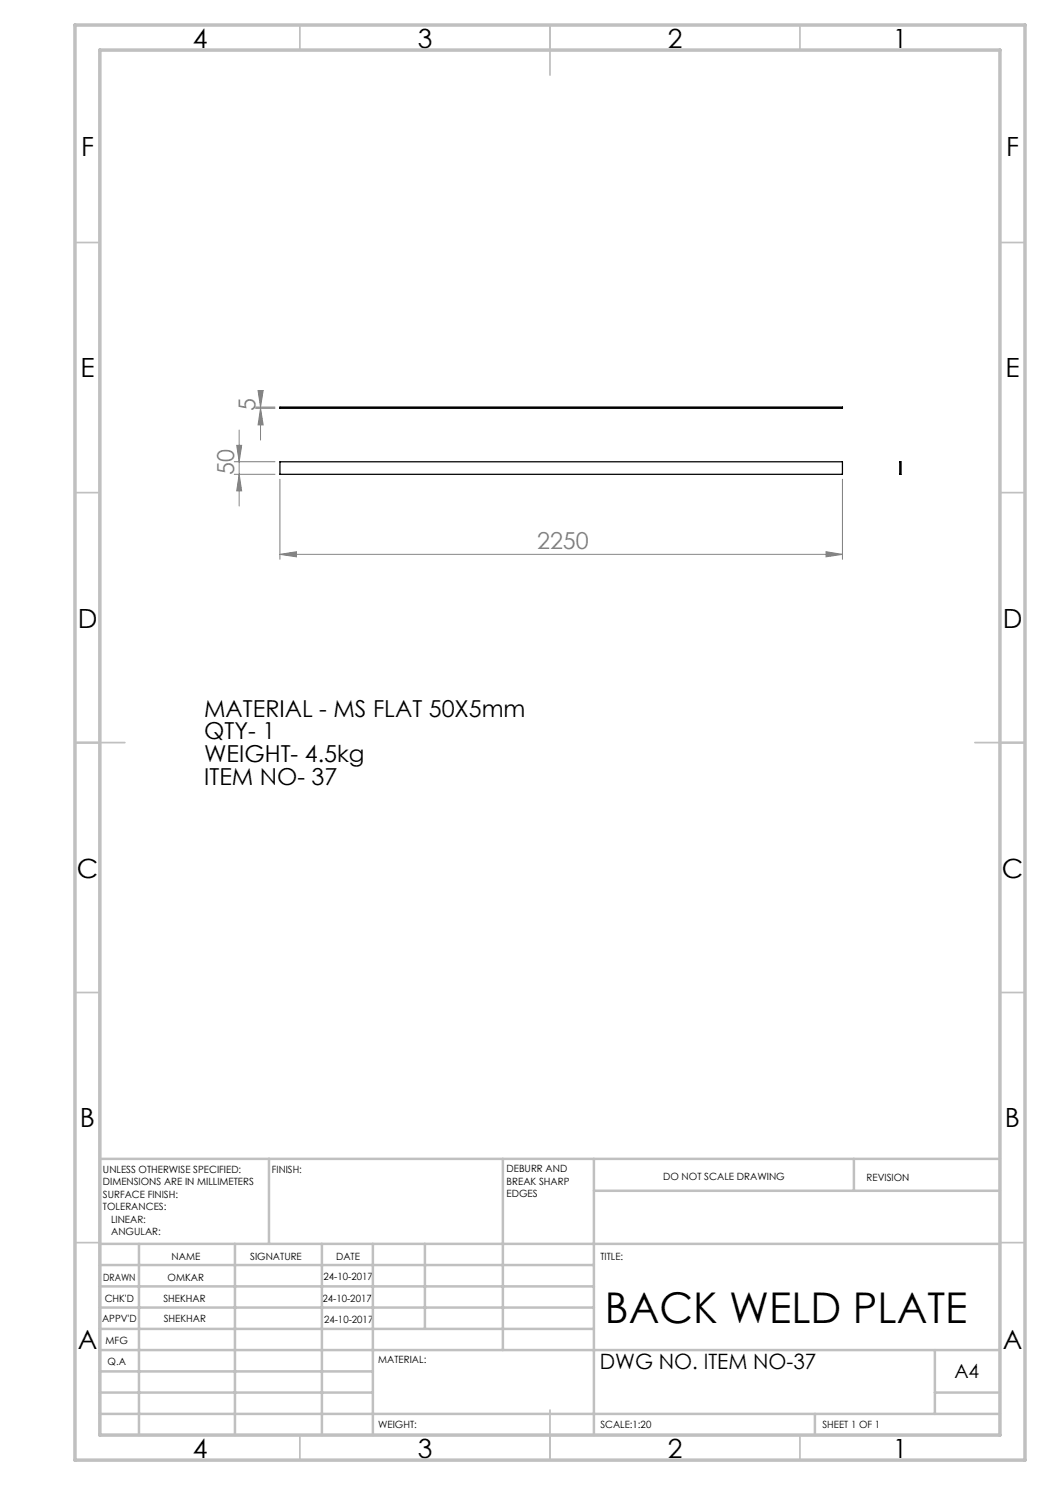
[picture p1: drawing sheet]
<svg xmlns="http://www.w3.org/2000/svg" width="210mm" height="297mm" viewBox="0 0 210 297" stroke-linecap="round" stroke-linejoin="round" font-family="sans-serif">
<g fill="none" stroke="#808080" stroke-width=".2">
<path d="M51.6 78.1h1l-.5 3.3zM52.1 78.3v9.7M46.8 92.4h8.2M46.8 94.9h8.2M47.3 89.1h1l-.5 3.3zM47.8 86v15.2M47.8 94.9l.5 3.3h-1zM51.1 81.7h3.9M51.1 81.4h3.9M52.1 81.7l.5 3.3h-1zM56 95.8v16.1M168.5 95.8v16.1"/>
<path d="M56 110.9l3.3-.6v1.1zM56 110.9h112.5M165.2 110.3l3.3 .6-3.3 .5z"/>
</g>
<g fill="none" stroke="#c0c0c0" stroke-width=".35">
<path d="M60 5v5M110 5v10M160 5v5M15 48.5h5M200 48.5h5M15 98.5h5M200 98.5h5M15 148.5h10M195 148.5h10M15 198.5h5M200 198.5h5M15 248.5h5"/>
<path d="M200 248.5h5M60 287v5M110 282v10M160 287v5"/>
</g>
<g fill="none" stroke="#c0c0c0" stroke-width=".5">
<path d="M53.8 231.8v17M100.6 231.8v38.2M118.8 231.8v55.2M118.8 238.2h81.2M170.8 231.8v6.4M200 231.8h-180v55.2M20 248.8h180M20 257.3h98.8M20 253h98.8M27.8 248.8v38.2M47 248.8v38.2M64.4 248.8v38.2"/>
<path d="M74.6 248.8v38.2M85 248.8v17M20 265.8h98.8M20 261.5h98.8M20 278.5h54.6M20 274.3h54.6M20 270h180M187 278.5h13M187 270v12.8M20 282.8h180M163 282.8v4.2"/>
</g>
<path d="M15 5h190v287h-190zM20 10h180v277h-180z" fill="none" stroke="#c0c0c0" stroke-width=".7"/>
<g fill="#808080">
<path d="M56 110.9l3.3-.6v1.1zM165.2 110.3l3.3 .6-3.3 .5z"/>
<path d="M52.1 81.7l.5 3.3h-1zM51.6 78.1h1l-.5 3.3z"/>
<path d="M47.3 89.1h1l-.5 3.3zM47.8 94.9l.5 3.3h-1z"/>
</g>
<path d="M56 92.4h112.5v2.5h-112.5zM56 81.4h112.5v.3h-112.5zM180 92.4h.2v2.5h-.2z" fill="none" stroke="#000" stroke-width=".25"/>
<text font-size="8.5" x="121" y="264.5">BACK WELD PLATE</text>
<g font-size="5.3">
<text x="38.5" y="9.5">4</text>
<text x="83.5" y="9.5">3</text>
<text x="133.6" y="9.5">2</text>
<text x="178.6" y="9.5">1</text>
<text x="16.2" y="31.3">F</text>
<text x="201.2" y="31.3">F</text>
<text x="16.1" y="75.5">E</text>
<text x="201.1" y="75.5">E</text>
<text x="15.5" y="125.5">D</text>
<text x="200.5" y="125.5">D</text>
<text x="15.4" y="175.5">C</text>
<text x="200.4" y="175.5">C</text>
<text x="16" y="225.5">B</text>
<text x="201" y="225.5">B</text>
<text x="15.5" y="269.8">A</text>
<text x="200.5" y="269.8">A</text>
<text x="38.5" y="291.5">4</text>
<text x="83.5" y="291.5">3</text>
<text x="133.6" y="291.5">2</text>
<text x="178.6" y="291.5">1</text>
</g>
<g font-size="4.7" fill="#808080">
<text x="51.1" y="82.1" transform="rotate(-90 51.1 82.1)">5</text>
<text x="46.8" y="95" transform="rotate(-90 46.8 95)">50</text>
<text x="107.4" y="109.8">2250</text>
</g>
<g font-size="4.7">
<text x="40.8" y="143.3">MATERIAL - MS FLAT 50X5mm</text>
<text x="40.8" y="147.9">QTY- 1</text>
<text x="40.8" y="152.4">WEIGHT- 4.5kg</text>
<text x="40.8" y="156.9">ITEM NO- 37</text>
</g>
<text font-size="4.2" x="120" y="273.8">DWG NO. ITEM NO-37</text>
<text font-size="3.9" x="190.9" y="275.5">A4</text>
<g font-size="2">
<text x="20.6" y="234.6">UNLESS OTHERWISE SPECIFIED:</text>
<text x="20.6" y="237.1">DIMENSIONS ARE IN MILLIMETERS</text>
<text x="20.6" y="239.6">SURFACE FINISH:</text>
<text x="54.4" y="234.6">FINISH:</text>
<text x="101.3" y="234.5">DEBURR AND</text>
<text x="101.3" y="237">BREAK SHARP</text>
<text x="101.3" y="239.5">EDGES</text>
<text x="132.6" y="236">DO NOT SCALE DRAWING</text>
<text x="173.3" y="236.2">REVISION</text>
<text x="20.6" y="242.1">TOLERANCES:</text>
<text x="22.2" y="244.6">LINEAR:</text>
<text x="22.2" y="247.1">ANGULAR:</text>
<text x="34.3" y="252">NAME</text>
<text x="50" y="251.9">SIGNATURE</text>
<text x="67.2" y="251.9">DATE</text>
<text x="120.1" y="251.9">TITLE:</text>
<text x="20.6" y="256.1">DRAWN</text>
<text x="33.5" y="256.1">OMKAR</text>
<text x="64.7" y="255.9">24-10-2017</text>
<text x="20.9" y="260.3">CHK'D</text>
<text x="32.7" y="260.3">SHEKHAR</text>
<text x="64.5" y="260.3">24-10-2017</text>
<text x="20.4" y="264.4">APPV'D</text>
<text x="21.1" y="268.8">MFG</text>
<text x="32.8" y="264.4">SHEKHAR</text>
<text x="64.8" y="264.6">24-10-2017</text>
<text x="21.5" y="273">Q.A</text>
<text x="75.6" y="272.5">MATERIAL:</text>
<text x="75.6" y="285.5">WEIGHT:</text>
<text x="120.1" y="285.6">SCALE:1:20</text>
<text x="164.5" y="285.6">SHEET 1 OF 1</text>
</g>
</svg>
